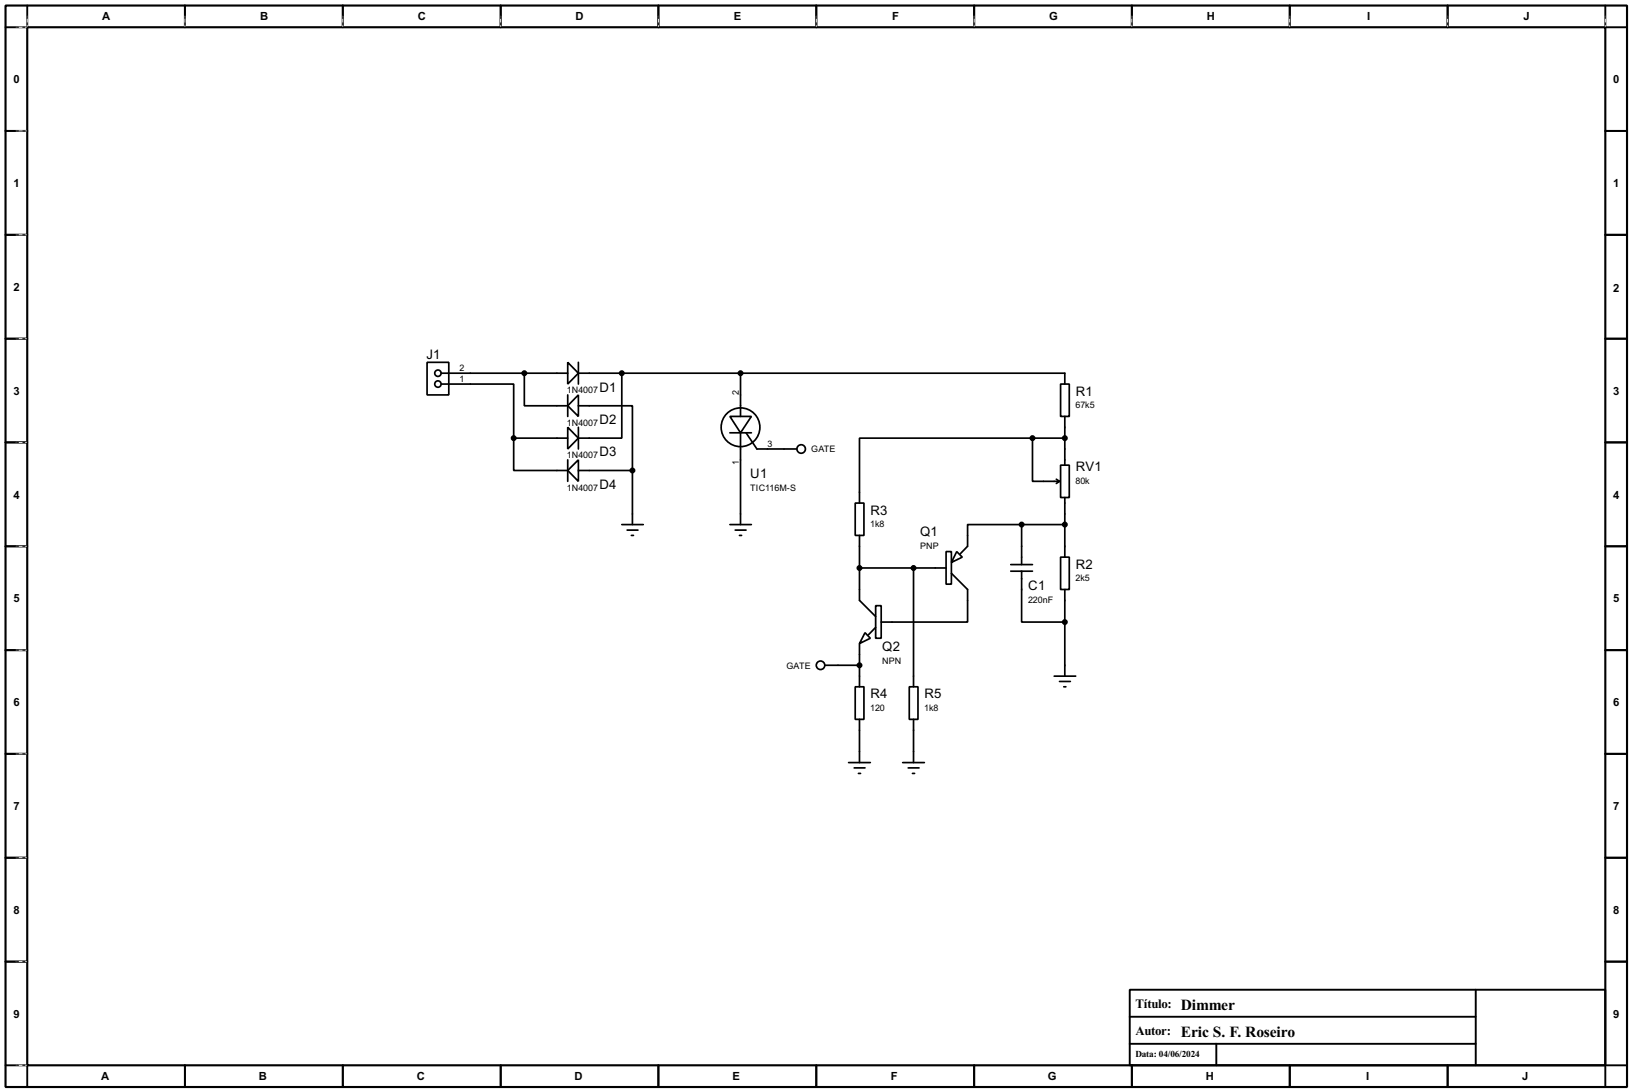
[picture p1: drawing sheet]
<svg xmlns="http://www.w3.org/2000/svg" width="383mm" height="256mm" viewBox="0 0 383 256" stroke-linecap="round" stroke-linejoin="round" font-family="sans-serif">
<path d="M1.3 1.3h381v254h-381zM6.4 6.4h370.8v243.8h-370.8z" fill="none" stroke="#000" stroke-width=".5"/>
<g fill="none" stroke="#000" stroke-width=".45">
<path d="M6.4 1.3v5.1h-5.1M43.5 1.3v5.1M80.6 1.3v5.1M117.7 1.3v5.1M154.7 1.3v5.1M191.8 1.3v5.1M228.9 1.3v5.1M266 1.3v5.1M303.1 1.3v5.1M340.2 1.3v5.1M377.2 1.3v5.1h5.1M1.3 30.8h5.1"/>
<path d="M377.2 30.8h5.1M1.3 55.2h5.1M377.2 55.2h5.1M1.3 79.6h5.1M377.2 79.6h5.1M1.3 103.9h5.1M377.2 103.9h5.1M1.3 128.3h5.1M377.2 128.3h5.1M1.3 152.7h5.1M377.2 152.7h5.1M1.3 177.1h5.1"/>
<path d="M377.2 177.1h5.1M1.3 201.5h5.1M377.2 201.5h5.1M1.3 225.9h5.1M265.5 232.5h111.7v17.7h-111.7zM265.5 238.8h81.3M346.8 232.5v17.7M377.2 225.9h5.1M1.3 250.2h5.1v5.1M43.5 250.2v5.1M80.6 250.2v5.1M117.7 250.2v5.1"/>
<path d="M154.7 250.2v5.1M191.8 250.2v5.1M228.9 250.2v5.1M265.5 245.2h81.3M266 250.2v5.1M285.8 245.2v5M303.1 250.2v5.1M340.2 250.2v5.1M382.3 250.2h-5.1v5.1"/>
</g>
<g fill="none" stroke="#fff" stroke-width=".23">
<path d="M3.9 6.4h2.3M6.4 3.9v2.3M43.5 3.9v2.3M80.6 3.9v2.3M117.7 3.9v2.3M154.7 3.9v2.3M191.8 3.9v2.3M228.9 3.9v2.3M266 3.9v2.3M303.1 3.9v2.3M340.2 3.9v2.3M377.2 3.9v2.3"/>
<path d="M3.9 30.8h2.3M3.9 55.2h2.3M3.9 79.6h2.3M3.9 103.9h2.3M3.9 128.3h2.3M3.9 152.7h2.3M3.9 177.1h2.3M3.9 201.5h2.3M3.9 225.9h2.3M3.9 250.2h2.3"/>
</g>
<g fill="none" stroke="#000" stroke-width=".23" stroke-dasharray=".5 1">
<path d="M3.9 6.4h2.3M6.4 3.9v2.3M43.5 3.9v2.3M80.6 3.9v2.3M117.7 3.9v2.3M154.7 3.9v2.3M191.8 3.9v2.3M228.9 3.9v2.3M266 3.9v2.3M303.1 3.9v2.3M340.2 3.9v2.3M377.2 3.9v2.3"/>
<path d="M3.9 30.8h2.3M3.9 55.2h2.3M3.9 79.6h2.3M3.9 103.9h2.3M3.9 128.3h2.3M3.9 152.7h2.3M3.9 177.1h2.3M3.9 201.5h2.3M3.9 225.9h2.3M3.9 250.2h2.3"/>
</g>
<g fill="none" stroke="#000" stroke-width=".4">
<path d="M100.4 85.1h5.1v7.7h-5.1zM103.7 90.2h17v12.7M103.7 87.7h29.7M123.2 87.7v7.6h10.2M133.4 85.1l2.5 2.6-2.5 2.5zM133.4 92.8v5M135.9 92.8v5l-2.5-2.5zM135.9 95.3h12.7v15.2M135.9 87.7h114.3v2.5M135.9 85.1v5.1M146.1 87.7v15.2h-10.2M171.5 97.8h5.1l-2.6 3.9z"/>
<path d="M174 87.7v10.1M249.2 90.2h2.1v7.6h-2.1zM250.2 97.8v11.5M120.7 102.9v7.6h12.7M120.7 102.9h12.7M133.4 100.4l2.5 2.5-2.5 2.6zM133.4 110.5l2.5-2.5v5.1zM133.4 108v5.1M135.9 110.5h12.7M135.9 100.4v5.1M148.6 110.5v12.7M171.5 101.7h5.1"/>
<path d="M174 101.7v21.5M175.3 101.7l2.6 3.8h9.4M201 118.2h2v7.6h-2zM242.6 102.9v10.2h6.4M242.6 102.9h-40.6v15.3M242.6 102.9h7.6M248.2 112.6l.8 .5M249 113.1l-.8 .5M249.2 109.3h2.1v7.6h-2.1zM250.2 116.9v14M146.1 123.2h5.1M147.4 124.5h2.5"/>
<path d="M148.4 125.8h.5M171.5 123.2h5.1M172.8 124.5h2.5M173.8 125.8h.5M202 125.8v15.2l3.8 3.8M202 133.4h20.3M214.7 133.4v27.9M222.3 129.6h1.3v7.6h-1.3zM223.6 134.7l3.8 3.8v7.6h-20.3M224.8 129.6l1.3 1.3-2.5 1.2zM237.5 132.6h5.1M237.5 134.2h5.1"/>
<path d="M240.1 123.2h-12.7v5.1l-1.8 1.8M240.1 134.2v11.9h10.1M240.1 123.2h10.1M240.1 123.2v9.4M249.2 130.9h2.1v7.6h-2.1zM250.2 138.5v20.3M193.9 156.3h8.1M202 151.2v10.1M203.3 148.6l1.2 1.3-2.5 1.3zM205.8 142.3h1.3v7.6h-1.3zM205.8 147.4l-1.8 1.8M247.7 158.8h5.1"/>
<path d="M199.4 179.1h5.1M201 161.3h2v7.7h-2zM202 169v10.1M212.1 179.1h5.1M213.7 161.3h2v7.7h-2zM214.7 169v10.1M249 160.1h2.5M250 161.3h.5M200.7 180.4h2.6M201.7 181.7h.5M213.4 180.4h2.6M214.4 181.7h.5"/>
<circle cx="102.9" cy="90.2" r=".75"/>
<circle cx="102.9" cy="87.7" r=".75"/>
<circle cx="174" cy="100.4" r="4.6"/>
<circle cx="188.2" cy="105.5" r="1"/>
<circle cx="192.8" cy="156.3" r="1"/>
</g>
<g fill="#000" stroke="#000" stroke-width=".4">
<circle cx="123.2" cy="87.7" r=".5"/>
<circle cx="146.1" cy="87.7" r=".5"/>
<circle cx="174" cy="87.7" r=".5"/>
<circle cx="120.7" cy="102.9" r=".5"/>
<circle cx="148.6" cy="110.5" r=".5"/>
<circle cx="242.6" cy="102.9" r=".5"/>
<circle cx="250.2" cy="102.9" r=".5"/>
<circle cx="201.9" cy="133.4" r=".5"/>
<circle cx="214.6" cy="133.4" r=".5"/>
<circle cx="240" cy="123.2" r=".5"/>
<circle cx="250.2" cy="123.2" r=".5"/>
<circle cx="201.9" cy="156.3" r=".5"/>
<circle cx="250.2" cy="146.1" r=".5"/>
</g>
<g font-size="4.1">
<text x="277.5" y="237.1">Dimmer</text>
<text x="277.5" y="243.5">Eric S. F. Roseiro</text>
</g>
<g font-size="3.5">
<text x="100.2" y="84.3">J1</text>
<text x="140.9" y="92">D1</text>
<text x="252.8" y="92.9">R1</text>
<text x="140.9" y="99.6">D2</text>
<text x="140.9" y="107.2">D3</text>
<text x="176.3" y="112.3">U1</text>
<text x="252.8" y="110.7">RV1</text>
<text x="140.9" y="114.8">D4</text>
<text x="204.5" y="120.9">R3</text>
<text x="216.2" y="125.9">Q1</text>
<text x="252.8" y="133.6">R2</text>
<text x="241.6" y="138.6">C1</text>
<text x="207.3" y="152.9">Q2</text>
<text x="204.5" y="164">R4</text>
<text x="217.2" y="164">R5</text>
</g>
<g font-size="3.4">
<text x="266.8" y="236.8">Título:</text>
<text x="266.8" y="243.1">Autor:</text>
</g>
<g font-size="3">
<text x="24" y="4.6">A</text>
<text x="61.1" y="4.6">B</text>
<text x="98.2" y="4.6">C</text>
<text x="135.2" y="4.6">D</text>
<text x="172.4" y="4.6">E</text>
<text x="209.6" y="4.6">F</text>
<text x="246.5" y="4.6">G</text>
<text x="283.6" y="4.6">H</text>
<text x="321.2" y="4.6">I</text>
<text x="358" y="4.6">J</text>
<text x="3.2" y="19.5">0</text>
<text x="379.1" y="19.5">0</text>
<text x="3.2" y="44">1</text>
<text x="379.1" y="44">1</text>
<text x="3.2" y="68.4">2</text>
<text x="379.1" y="68.6">2</text>
<text x="3.2" y="92.7">3</text>
<text x="379.1" y="92.7">3</text>
<text x="3.2" y="117.1">4</text>
<text x="379.1" y="117.1">4</text>
<text x="3.2" y="141.5">5</text>
<text x="379.1" y="141.5">5</text>
<text x="3.2" y="165.9">6</text>
<text x="379.1" y="165.9">6</text>
<text x="3.2" y="190.3">7</text>
<text x="379.1" y="190.3">7</text>
<text x="3.2" y="214.7">8</text>
<text x="379.1" y="214.7">8</text>
<text x="3.2" y="239.1">9</text>
<text x="379.1" y="239.1">9</text>
<text x="23.8" y="253.8">A</text>
<text x="60.8" y="253.8">B</text>
<text x="97.9" y="253.8">C</text>
<text x="135" y="253.8">D</text>
<text x="172.1" y="253.8">E</text>
<text x="209.3" y="253.8">F</text>
<text x="246.2" y="253.8">G</text>
<text x="283.3" y="253.8">H</text>
<text x="321" y="253.8">I</text>
<text x="357.7" y="253.8">J</text>
</g>
<g font-size="2.4">
<text x="108" y="89.8">1</text>
<text x="108" y="87.3">2</text>
<text x="133.2" y="92.4">1N4007</text>
<text x="173.6" y="92.8" transform="rotate(-90 173.6 92.8)">2</text>
<text x="252.7" y="95.8">67k5</text>
<text x="133.2" y="100">1N4007</text>
<text x="133.2" y="107.7">1N4007</text>
<text x="180.4" y="105.1">3</text>
<text x="190.6" y="106.3">GATE</text>
<text x="173.6" y="109.2" transform="rotate(-90 173.6 109.2)">1</text>
<text x="252.7" y="113.6">80k</text>
<text x="133.2" y="115.3">1N4007</text>
<text x="176.3" y="115.3">TIC116M-S</text>
<text x="204.5" y="123.8">1k8</text>
<text x="216.2" y="128.9">PNP</text>
<text x="252.7" y="136.5">2k5</text>
<text x="241.6" y="141.6">220nF</text>
<text x="207.3" y="155.9">NPN</text>
<text x="184.8" y="157.1">GATE</text>
<text x="204.5" y="167">120</text>
<text x="217.2" y="167">1k8</text>
<text x="266.8" y="248.4">Data: 04/06/2024</text>
</g>
</svg>
